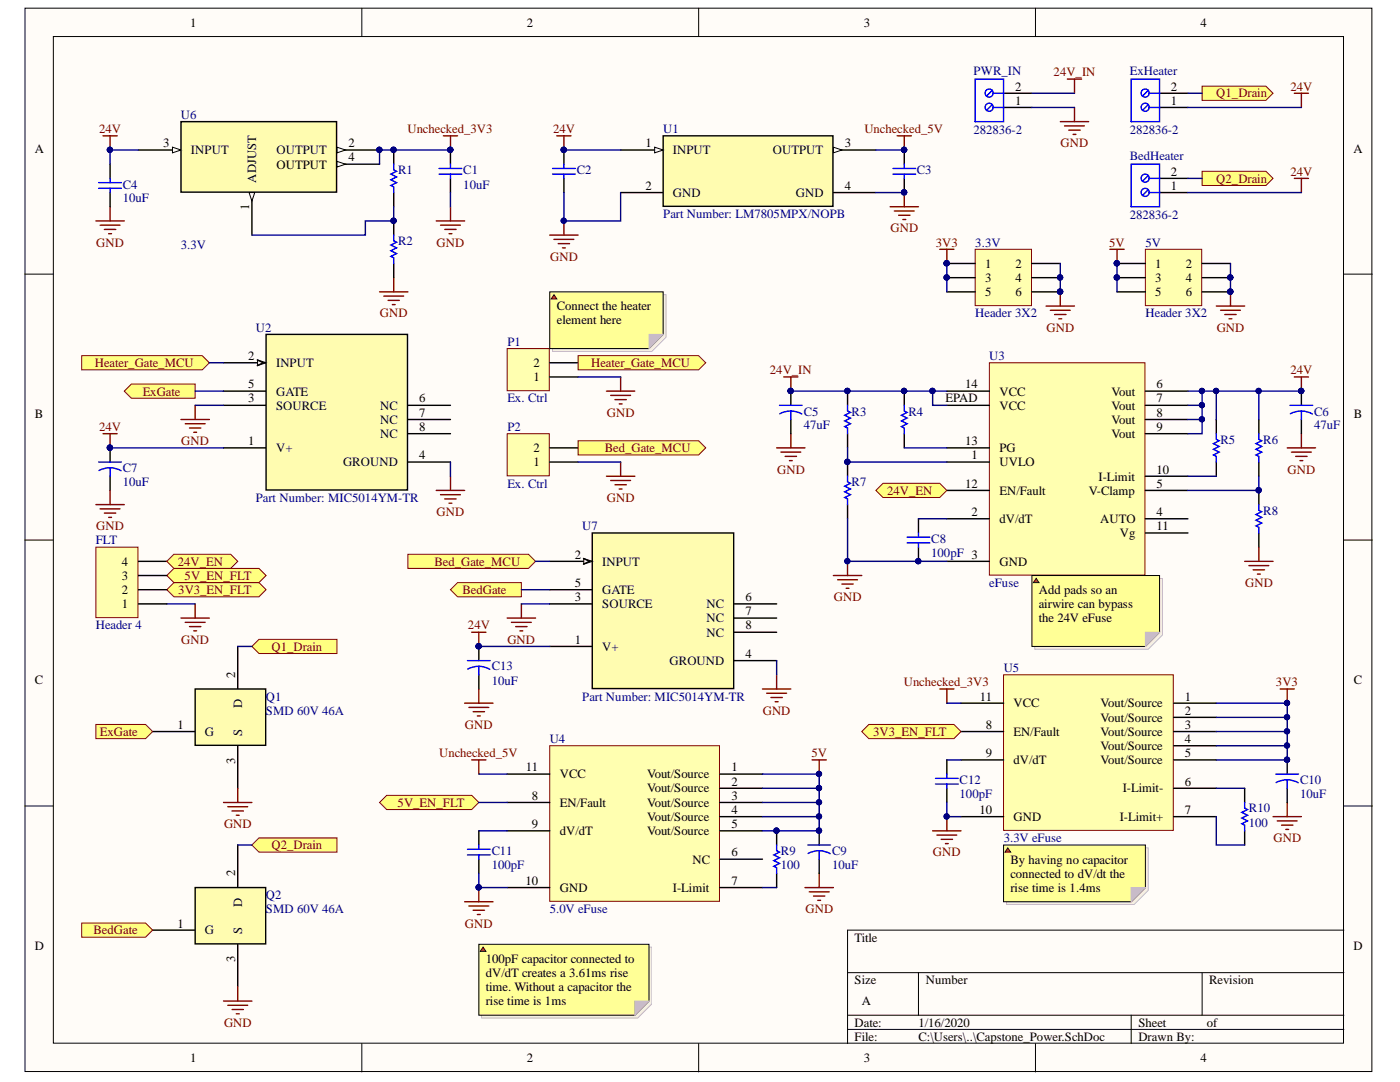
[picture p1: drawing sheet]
# Altium project Capstone_Power_PCB.PrjPcb
1 sheet, 40 parts. Net scope: flat (ports and power ports of the same name join across sheets).
Board file: Capstone_Power.PcbDoc

## Sheet Capstone_Power.SchDoc
size A

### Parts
3.3V  Header 3X2  [HDR2X3]
5V  Header 3X2  [HDR2X3]
BedHeater  282836-2  [TECO-282836-2_V]
C1  10uF  [RAD-0.3]
C2  Cap  [RAD-0.3]  (value not drawn)
C3  Cap  [RAD-0.3]  (value not drawn)
C4  10uF  [RAD-0.3]
C5  47uF  [CAPR5-4X5]
C6  47uF  [CAPR5-4X5]
C7  10uF  [CAPR5-4X5]
C8  100pF  [RAD-0.3]
C9  10uF  [CAPR5-4X5]
C10  10uF  [CAPR5-4X5]
C11  100pF  [RAD-0.3]
C12  100pF  [RAD-0.3]
C13  10uF  [CAPR5-4X5]
ExHeater  282836-2  [TECO-282836-2_V]
FLT  Header 4  [HDR1X4]
P1  Ex. Ctrl  [HDR1X2]
P2  Ex. Ctrl  [HDR1X2]
PWR_IN  282836-2  [TECO-282836-2_V]
Q1  SMD 60V 46A  [SC_TO-252AA]
Q2  SMD 60V 46A  [SC_TO-252AA]
R1  Res1  [AXIAL-0.3]  (value not drawn)
R2  Res1  [AXIAL-0.3]  (value not drawn)
R3  (no value)  [AXIAL-0.3]
R4  (no value)  [AXIAL-0.3]
R5  (no value)  [AXIAL-0.3]
R6  (no value)  [AXIAL-0.3]
R7  (no value)  [AXIAL-0.3]
R8  (no value)  [AXIAL-0.3]
R9  100  [AXIAL-0.3]
R10  100  [AXIAL-0.3]
U1  Part Number: LM7805MPX/NOPB  [DCY4]
U2  Part Number: MIC5014YM-TR  [SOIC-8_M]
U3  eFuse  [PWP14]
U4  5.0V eFuse  [*DFN-10_DD]
U5  3.3V eFuse  [*DFN-10_DD]
U6  3.3V  [DCY4]
U7  Part Number: MIC5014YM-TR  [SOIC-8_M]

### Ports
3V3_EN_FLT (bidir), 5V_EN_FLT (bidir), 24V_EN (bidir), Bed_Gate_MCU (in), Bed_Gate_MCU (out), BedGate (in), BedGate (out), ExGate (in), ExGate (out), Heater_Gate_MCU (in), Heater_Gate_MCU (out), Q1_Drain (in), Q1_Drain (out), Q2_Drain (in), Q2_Drain (out)

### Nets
3V3: 3.3V.1 3.3V.3 3.3V.5 C10.1 U5.1(Vout/Source) U5.2(Vout/Source) U5.3(Vout/Source) U5.4(Vout/Source) U5.5(Vout/Source)
5V: 5V.1 5V.3 5V.5 C9.1 R9.2 U4.1(Vout/Source) U4.2(Vout/Source) U4.3(Vout/Source) U4.4(Vout/Source) U4.5(Vout/Source)
24V: BedHeater.1 C2.2 C4.2 C6.1 C7.1 C13.1 ExHeater.1 R5.2 R6.2 U1.1(INPUT) U2.1(V+) U3.6(Vout) U3.7(Vout) U3.8(Vout) U3.9(Vout) U6.3(INPUT) U7.1(V+)
24V_IN: C5.1 PWR_IN.2 R3.2 R4.2 U3.14(VCC) U3.EPAD(VCC)
GND: 3.3V.2 3.3V.4 3.3V.6 5V.2 5V.4 5V.6 C1.1 C2.1 C3.1 C4.1 C5.2 C6.2 C7.2 C8.1 C9.2 C10.2 C11.1 C12.1 C13.2 FLT.1 P1.1 P2.1 PWR_IN.1 Q1.3(S) Q2.3(S) R2.1 R7.1 R8.1 U1.2(GND) U1.4(GND) U2.3(SOURCE) U2.4(GROUND) U3.3(GND) U4.10(GND) U5.10(GND) U7.3(SOURCE) U7.4(GROUND)
Unchecked_3V3: C1.2 R1.2 U5.11(VCC) U6.2(OUTPUT) U6.4(OUTPUT)
Unchecked_5V: C3.2 U1.3(OUTPUT) U4.11(VCC)
NetBedHeater_2: BedHeater.2 Q2.2(D) ; port Q2_Drain
NetC8_2: C8.2 U3.2(dV/dT)
NetC11_2: C11.2 U4.9(dV/dT)
NetC12_2: C12.2 U5.9(dV/dT)
NetExHeater_2: ExHeater.2 Q1.2(D) ; port Q1_Drain
NetFLT_2: FLT.2 U5.8(EN/Fault) ; port 3V3_EN_FLT
NetFLT_3: FLT.3 U4.8(EN/Fault) ; port 5V_EN_FLT
NetFLT_4: FLT.4 U3.12(EN/Fault) ; port 24V_EN
NetP1_2: P1.2 U2.2(INPUT) ; port Heater_Gate_MCU
NetP2_2: P2.2 U7.2(INPUT) ; port Bed_Gate_MCU
NetQ1_1: Q1.1(G) U2.5(GATE) ; port ExGate
NetQ2_1: Q2.1(G) U7.5(GATE) ; port BedGate
NetR1_1: R1.1 R2.2 U6.1(ADJUST)
NetR3_1: R3.1 R7.2 U3.1(UVLO)
NetR4_1: R4.1 U3.13(PG)
NetR5_1: R5.1 U3.10(I-Limit)
NetR6_1: R6.1 R8.2 U3.5(V-Clamp)
NetR9_1: R9.1 U4.7(I-Limit)
NetR10_1: R10.1 U5.7(I-Limit+)
NetR10_2: R10.2 U5.6(I-Limit-)

Not connected (* = marked no-connect by the designer): U2 6(NC) 7(NC) 8(NC); U3 4(AUTO) 11(Vg); U4 6(NC); U7 6(NC) 7(NC) 8(NC)

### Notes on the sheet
- (near P1) Connect the heater element here
- (near U3) Add pads so an airwire can bypass the 24V eFuse
- (near U5) By having no capacitor connected to dV/dt the rise time is 1.4ms
- 100pF capacitor connected to dV/dT creates a 3.61ms rise time. Without a capacitor the rise time is 1ms
